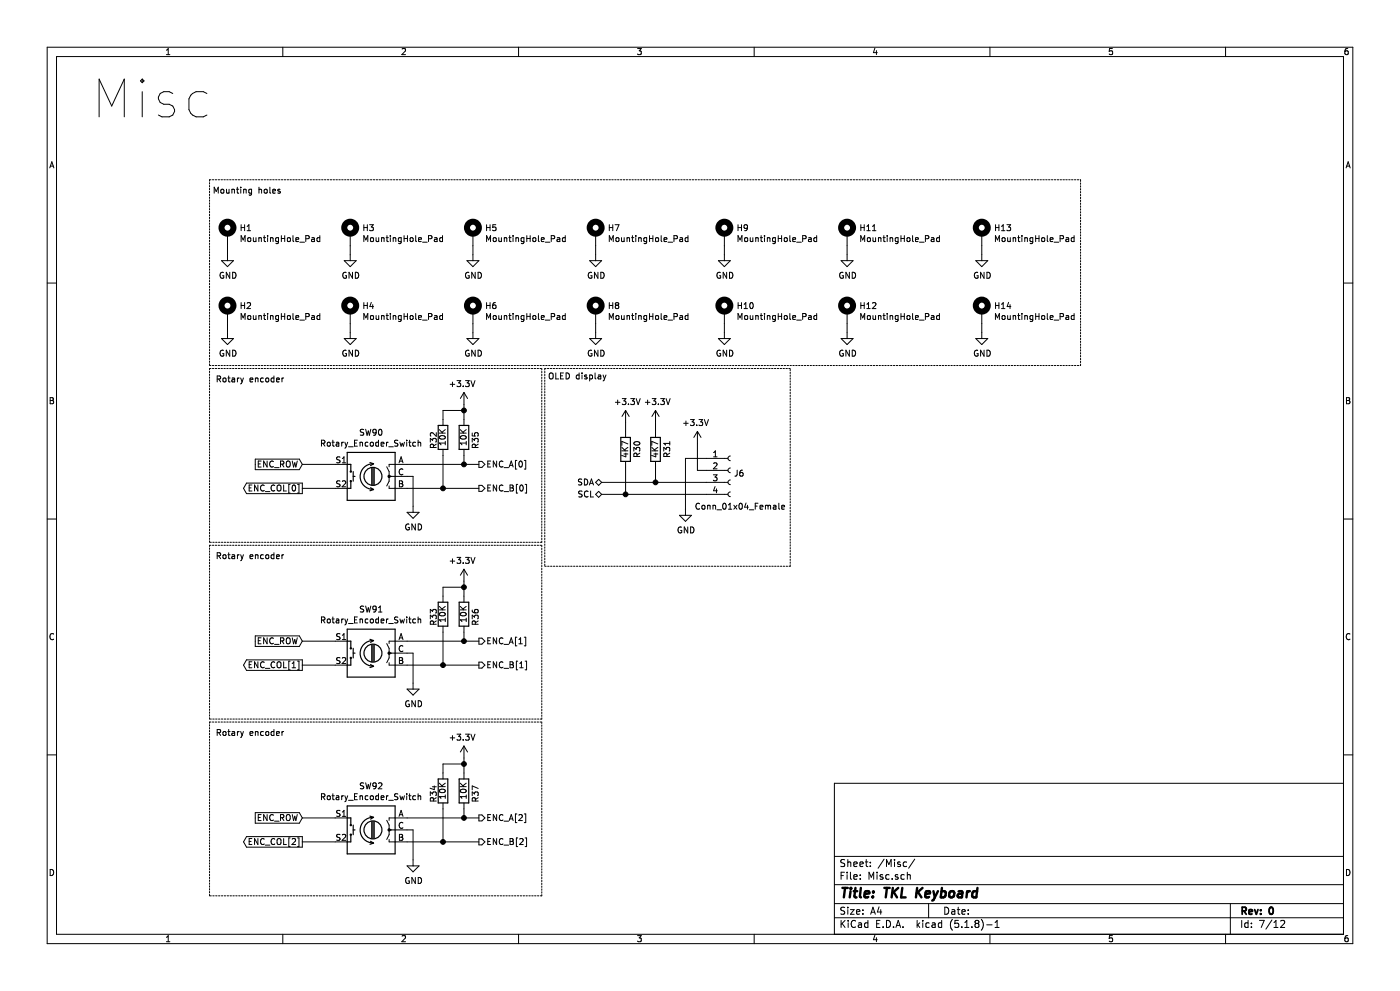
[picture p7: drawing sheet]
EESchema Schematic File Version 4
EELAYER 30 0
EELAYER END
$Descr A4 11693 8268
encoding utf-8
Sheet 7 12
Title "TKL Keyboard"
Date ""
Rev "0"
Comp ""
Comment1 ""
Comment2 ""
Comment3 ""
Comment4 ""
$EndDescr
$Comp
L Device:R R?
U 1 1
P 3700 3650
AR Path="/63210B97" Ref="R?"  Part="1" 
AR Path="/60D44364/63210B97" Ref="R?"  Part="1" 
AR Path="/61150193/63210B97" Ref="R?"  Part="1" 
AR Path="/6123418A/63210B97" Ref="R?"  Part="1" 
AR Path="/62F5643B/63210B97" Ref="R?"  Part="1" 
AR Path="/63013830/63210B97" Ref="R?"  Part="1" 
AR Path="/6301FD9D/63210B97" Ref="R?"  Part="1" 
AR Path="/63166CC9/63210B97" Ref="R32"  Part="1" 
F 0 "R32" V 3775 3550 50  0000 L CNN
F 1 "10K" V 3700 3575 50  0000 L CNN
F 2 "resistor_smd:R_0603_1608Metric" V 3630 3650 50  0001 C CNN
F 3 "~" H 3700 3650 50  0001 C CNN
	1    3700 3650
	-1   0    0    -1  
$EndComp
$Comp
L Device:R R?
U 1 1
P 3875 3650
AR Path="/63210B9D" Ref="R?"  Part="1" 
AR Path="/60D44364/63210B9D" Ref="R?"  Part="1" 
AR Path="/61150193/63210B9D" Ref="R?"  Part="1" 
AR Path="/6123418A/63210B9D" Ref="R?"  Part="1" 
AR Path="/62F5643B/63210B9D" Ref="R?"  Part="1" 
AR Path="/63013830/63210B9D" Ref="R?"  Part="1" 
AR Path="/6301FD9D/63210B9D" Ref="R?"  Part="1" 
AR Path="/63166CC9/63210B9D" Ref="R35"  Part="1" 
F 0 "R35" V 3775 3550 50  0000 L CNN
F 1 "10K" V 3875 3575 50  0000 L CNN
F 2 "resistor_smd:R_0603_1608Metric" V 3805 3650 50  0001 C CNN
F 3 "~" H 3875 3650 50  0001 C CNN
	1    3875 3650
	-1   0    0    -1  
$EndComp
Wire Wire Line
	4000 3875 3875 3875
Wire Wire Line
	4000 4075 3700 4075
Wire Wire Line
	3700 4075 3700 3800
Wire Wire Line
	3875 3875 3875 3800
Wire Wire Line
	3700 3500 3700 3425
Wire Wire Line
	3700 3425 3875 3425
Wire Wire Line
	3875 3500 3875 3425
$Comp
L power:+3.3V #PWR?
U 1 1
P 3875 3375
AR Path="/63210BAB" Ref="#PWR?"  Part="1" 
AR Path="/60D44364/63210BAB" Ref="#PWR?"  Part="1" 
AR Path="/61150193/63210BAB" Ref="#PWR?"  Part="1" 
AR Path="/6123418A/63210BAB" Ref="#PWR?"  Part="1" 
AR Path="/62F5643B/63210BAB" Ref="#PWR?"  Part="1" 
AR Path="/63013830/63210BAB" Ref="#PWR?"  Part="1" 
AR Path="/6301FD9D/63210BAB" Ref="#PWR?"  Part="1" 
AR Path="/63166CC9/63210BAB" Ref="#PWR0213"  Part="1" 
F 0 "#PWR0213" H 3875 3225 50  0001 C CNN
F 1 "+3.3V" H 3890 3548 50  0000 C CNN
F 2 "" H 3875 3375 50  0001 C CNN
F 3 "" H 3875 3375 50  0001 C CNN
	1    3875 3375
	-1   0    0    -1  
$EndComp
Wire Wire Line
	3875 3375 3875 3425
Connection ~ 3875 3425
Wire Wire Line
	3400 3875 3875 3875
Connection ~ 3875 3875
Wire Wire Line
	3400 4075 3700 4075
Connection ~ 3700 4075
$Comp
L Device:Rotary_Encoder_Switch SW?
U 1 1
P 3100 3975
AR Path="/63210BBF" Ref="SW?"  Part="1" 
AR Path="/60D44364/63210BBF" Ref="SW?"  Part="1" 
AR Path="/61150193/63210BBF" Ref="SW?"  Part="1" 
AR Path="/6123418A/63210BBF" Ref="SW?"  Part="1" 
AR Path="/62F5643B/63210BBF" Ref="SW?"  Part="1" 
AR Path="/63013830/63210BBF" Ref="SW?"  Part="1" 
AR Path="/6301FD9D/63210BBF" Ref="SW?"  Part="1" 
AR Path="/63166CC9/63210BBF" Ref="SW90"  Part="1" 
F 0 "SW90" H 3100 4342 50  0000 C CNN
F 1 "Rotary_Encoder_Switch" H 3100 4251 50  0000 C CNN
F 2 "Rotary_Encoder:RotaryEncoder_Alps_EC11E-Switch_Vertical_H20mm" H 2950 4135 50  0001 C CNN
F 3 "~" H 3100 4235 50  0001 C CNN
	1    3100 3975
	-1   0    0    -1  
$EndComp
$Comp
L power:GND #PWR?
U 1 1
P 3450 4225
AR Path="/62F5643B/63210BC5" Ref="#PWR?"  Part="1" 
AR Path="/63013830/63210BC5" Ref="#PWR?"  Part="1" 
AR Path="/6301FD9D/63210BC5" Ref="#PWR?"  Part="1" 
AR Path="/63166CC9/63210BC5" Ref="#PWR0210"  Part="1" 
F 0 "#PWR0210" H 3450 3975 50  0001 C CNN
F 1 "GND" H 3455 4052 50  0000 C CNN
F 2 "" H 3450 4225 50  0001 C CNN
F 3 "" H 3450 4225 50  0001 C CNN
	1    3450 4225
	1    0    0    -1  
$EndComp
Wire Wire Line
	3450 4225 3450 3975
Wire Wire Line
	3450 3975 3400 3975
$Comp
L Connector:Conn_01x04_Female J?
U 1 1
P 6100 3925
AR Path="/62F5643B/63210BCD" Ref="J?"  Part="1" 
AR Path="/63013830/63210BCD" Ref="J?"  Part="1" 
AR Path="/6301FD9D/63210BCD" Ref="J?"  Part="1" 
AR Path="/63166CC9/63210BCD" Ref="J6"  Part="1" 
F 0 "J6" H 6128 3901 50  0000 L CNN
F 1 "Conn_01x04_Female" H 5800 3625 50  0000 L CNN
F 2 "custom_footprint_library:OLED_128_64" H 6100 3925 50  0001 C CNN
F 3 "~" H 6100 3925 50  0001 C CNN
	1    6100 3925
	1    0    0    -1  
$EndComp
$Comp
L power:GND #PWR?
U 1 1
P 5725 4250
AR Path="/62F5643B/63210BD3" Ref="#PWR?"  Part="1" 
AR Path="/63013830/63210BD3" Ref="#PWR?"  Part="1" 
AR Path="/6301FD9D/63210BD3" Ref="#PWR?"  Part="1" 
AR Path="/63166CC9/63210BD3" Ref="#PWR0206"  Part="1" 
F 0 "#PWR0206" H 5725 4000 50  0001 C CNN
F 1 "GND" H 5730 4077 50  0000 C CNN
F 2 "" H 5725 4250 50  0001 C CNN
F 3 "" H 5725 4250 50  0001 C CNN
	1    5725 4250
	1    0    0    -1  
$EndComp
Wire Wire Line
	5725 4250 5725 3825
Wire Wire Line
	5725 3825 5900 3825
$Comp
L power:+3.3V #PWR?
U 1 1
P 5825 3700
AR Path="/63210BDB" Ref="#PWR?"  Part="1" 
AR Path="/60D44364/63210BDB" Ref="#PWR?"  Part="1" 
AR Path="/61150193/63210BDB" Ref="#PWR?"  Part="1" 
AR Path="/6123418A/63210BDB" Ref="#PWR?"  Part="1" 
AR Path="/62F5643B/63210BDB" Ref="#PWR?"  Part="1" 
AR Path="/63013830/63210BDB" Ref="#PWR?"  Part="1" 
AR Path="/6301FD9D/63210BDB" Ref="#PWR?"  Part="1" 
AR Path="/63166CC9/63210BDB" Ref="#PWR0207"  Part="1" 
F 0 "#PWR0207" H 5825 3550 50  0001 C CNN
F 1 "+3.3V" H 5840 3873 50  0000 C CNN
F 2 "" H 5825 3700 50  0001 C CNN
F 3 "" H 5825 3700 50  0001 C CNN
	1    5825 3700
	-1   0    0    -1  
$EndComp
Wire Wire Line
	5825 3700 5825 3925
Wire Wire Line
	5825 3925 5900 3925
Text Notes 4575 3175 0    50   ~ 0
OLED display
$Comp
L Mechanical:MountingHole_Pad H?
U 1 1
P 1900 1950
AR Path="/62F5643B/63210BE6" Ref="H?"  Part="1" 
AR Path="/63013830/63210BE6" Ref="H?"  Part="1" 
AR Path="/6301FD9D/63210BE6" Ref="H?"  Part="1" 
AR Path="/63166CC9/63210BE6" Ref="H1"  Part="1" 
F 0 "H1" H 2000 1999 50  0000 L CNN
F 1 "MountingHole_Pad" H 2000 1908 50  0000 L CNN
F 2 "mounting_hole:MountingHole_3.2mm_M3_ISO7380_Pad" H 1900 1950 50  0001 C CNN
F 3 "~" H 1900 1950 50  0001 C CNN
	1    1900 1950
	1    0    0    -1  
$EndComp
$Comp
L power:GND #PWR?
U 1 1
P 1900 2125
AR Path="/62F5643B/63210BEC" Ref="#PWR?"  Part="1" 
AR Path="/63013830/63210BEC" Ref="#PWR?"  Part="1" 
AR Path="/6301FD9D/63210BEC" Ref="#PWR?"  Part="1" 
AR Path="/63166CC9/63210BEC" Ref="#PWR0202"  Part="1" 
F 0 "#PWR0202" H 1900 1875 50  0001 C CNN
F 1 "GND" H 1905 1952 50  0000 C CNN
F 2 "" H 1900 2125 50  0001 C CNN
F 3 "" H 1900 2125 50  0001 C CNN
	1    1900 2125
	1    0    0    -1  
$EndComp
Wire Wire Line
	1900 2125 1900 2050
$Comp
L Mechanical:MountingHole_Pad H?
U 1 1
P 2925 1950
AR Path="/62F5643B/63210BF3" Ref="H?"  Part="1" 
AR Path="/63013830/63210BF3" Ref="H?"  Part="1" 
AR Path="/6301FD9D/63210BF3" Ref="H?"  Part="1" 
AR Path="/63166CC9/63210BF3" Ref="H3"  Part="1" 
F 0 "H3" H 3025 1999 50  0000 L CNN
F 1 "MountingHole_Pad" H 3025 1908 50  0000 L CNN
F 2 "mounting_hole:MountingHole_3.2mm_M3_ISO7380_Pad" H 2925 1950 50  0001 C CNN
F 3 "~" H 2925 1950 50  0001 C CNN
	1    2925 1950
	1    0    0    -1  
$EndComp
$Comp
L power:GND #PWR?
U 1 1
P 2925 2125
AR Path="/62F5643B/63210BF9" Ref="#PWR?"  Part="1" 
AR Path="/63013830/63210BF9" Ref="#PWR?"  Part="1" 
AR Path="/6301FD9D/63210BF9" Ref="#PWR?"  Part="1" 
AR Path="/63166CC9/63210BF9" Ref="#PWR0208"  Part="1" 
F 0 "#PWR0208" H 2925 1875 50  0001 C CNN
F 1 "GND" H 2930 1952 50  0000 C CNN
F 2 "" H 2925 2125 50  0001 C CNN
F 3 "" H 2925 2125 50  0001 C CNN
	1    2925 2125
	1    0    0    -1  
$EndComp
Wire Wire Line
	2925 2125 2925 2050
$Comp
L Mechanical:MountingHole_Pad H?
U 1 1
P 1900 2600
AR Path="/62F5643B/63210C00" Ref="H?"  Part="1" 
AR Path="/63013830/63210C00" Ref="H?"  Part="1" 
AR Path="/6301FD9D/63210C00" Ref="H?"  Part="1" 
AR Path="/63166CC9/63210C00" Ref="H2"  Part="1" 
F 0 "H2" H 2000 2649 50  0000 L CNN
F 1 "MountingHole_Pad" H 2000 2558 50  0000 L CNN
F 2 "mounting_hole:MountingHole_3.2mm_M3_ISO7380_Pad" H 1900 2600 50  0001 C CNN
F 3 "~" H 1900 2600 50  0001 C CNN
	1    1900 2600
	1    0    0    -1  
$EndComp
$Comp
L power:GND #PWR?
U 1 1
P 1900 2775
AR Path="/62F5643B/63210C06" Ref="#PWR?"  Part="1" 
AR Path="/63013830/63210C06" Ref="#PWR?"  Part="1" 
AR Path="/6301FD9D/63210C06" Ref="#PWR?"  Part="1" 
AR Path="/63166CC9/63210C06" Ref="#PWR0203"  Part="1" 
F 0 "#PWR0203" H 1900 2525 50  0001 C CNN
F 1 "GND" H 1905 2602 50  0000 C CNN
F 2 "" H 1900 2775 50  0001 C CNN
F 3 "" H 1900 2775 50  0001 C CNN
	1    1900 2775
	1    0    0    -1  
$EndComp
Wire Wire Line
	1900 2775 1900 2700
$Comp
L Mechanical:MountingHole_Pad H?
U 1 1
P 2925 2600
AR Path="/62F5643B/63210C0D" Ref="H?"  Part="1" 
AR Path="/63013830/63210C0D" Ref="H?"  Part="1" 
AR Path="/6301FD9D/63210C0D" Ref="H?"  Part="1" 
AR Path="/63166CC9/63210C0D" Ref="H4"  Part="1" 
F 0 "H4" H 3025 2649 50  0000 L CNN
F 1 "MountingHole_Pad" H 3025 2558 50  0000 L CNN
F 2 "mounting_hole:MountingHole_3.2mm_M3_ISO7380_Pad" H 2925 2600 50  0001 C CNN
F 3 "~" H 2925 2600 50  0001 C CNN
	1    2925 2600
	1    0    0    -1  
$EndComp
$Comp
L power:GND #PWR?
U 1 1
P 2925 2775
AR Path="/62F5643B/63210C13" Ref="#PWR?"  Part="1" 
AR Path="/63013830/63210C13" Ref="#PWR?"  Part="1" 
AR Path="/6301FD9D/63210C13" Ref="#PWR?"  Part="1" 
AR Path="/63166CC9/63210C13" Ref="#PWR0209"  Part="1" 
F 0 "#PWR0209" H 2925 2525 50  0001 C CNN
F 1 "GND" H 2930 2602 50  0000 C CNN
F 2 "" H 2925 2775 50  0001 C CNN
F 3 "" H 2925 2775 50  0001 C CNN
	1    2925 2775
	1    0    0    -1  
$EndComp
Wire Wire Line
	2925 2775 2925 2700
Text Notes 1775 1625 0    50   ~ 0
Mounting holes
Text Notes 1800 3200 0    50   ~ 0
Rotary encoder
$Comp
L Device:R R?
U 1 1
P 5475 3750
AR Path="/63210C20" Ref="R?"  Part="1" 
AR Path="/60D44BDB/63210C20" Ref="R?"  Part="1" 
AR Path="/62022D96/63210C20" Ref="R?"  Part="1" 
AR Path="/61150193/63210C20" Ref="R?"  Part="1" 
AR Path="/6123418A/63210C20" Ref="R?"  Part="1" 
AR Path="/62F5643B/63210C20" Ref="R?"  Part="1" 
AR Path="/63013830/63210C20" Ref="R?"  Part="1" 
AR Path="/6301FD9D/63210C20" Ref="R?"  Part="1" 
AR Path="/63166CC9/63210C20" Ref="R31"  Part="1" 
F 0 "R31" V 5375 3750 50  0000 C CNN
F 1 "4K7" V 5475 3750 50  0000 C CNN
F 2 "resistor_smd:R_0603_1608Metric" V 5405 3750 50  0001 C CNN
F 3 "~" H 5475 3750 50  0001 C CNN
	1    5475 3750
	-1   0    0    -1  
$EndComp
$Comp
L Device:R R?
U 1 1
P 5225 3750
AR Path="/63210C26" Ref="R?"  Part="1" 
AR Path="/60D44BDB/63210C26" Ref="R?"  Part="1" 
AR Path="/62022D96/63210C26" Ref="R?"  Part="1" 
AR Path="/61150193/63210C26" Ref="R?"  Part="1" 
AR Path="/6123418A/63210C26" Ref="R?"  Part="1" 
AR Path="/62F5643B/63210C26" Ref="R?"  Part="1" 
AR Path="/63013830/63210C26" Ref="R?"  Part="1" 
AR Path="/6301FD9D/63210C26" Ref="R?"  Part="1" 
AR Path="/63166CC9/63210C26" Ref="R30"  Part="1" 
F 0 "R30" V 5125 3750 50  0000 C CNN
F 1 "4K7" V 5225 3750 50  0000 C CNN
F 2 "resistor_smd:R_0603_1608Metric" V 5155 3750 50  0001 C CNN
F 3 "~" H 5225 3750 50  0001 C CNN
	1    5225 3750
	-1   0    0    -1  
$EndComp
$Comp
L power:+3.3V #PWR?
U 1 1
P 5225 3525
AR Path="/63210C2C" Ref="#PWR?"  Part="1" 
AR Path="/60D44BDB/63210C2C" Ref="#PWR?"  Part="1" 
AR Path="/62022D96/63210C2C" Ref="#PWR?"  Part="1" 
AR Path="/61150193/63210C2C" Ref="#PWR?"  Part="1" 
AR Path="/6123418A/63210C2C" Ref="#PWR?"  Part="1" 
AR Path="/62F5643B/63210C2C" Ref="#PWR?"  Part="1" 
AR Path="/63013830/63210C2C" Ref="#PWR?"  Part="1" 
AR Path="/6301FD9D/63210C2C" Ref="#PWR?"  Part="1" 
AR Path="/63166CC9/63210C2C" Ref="#PWR0204"  Part="1" 
F 0 "#PWR0204" H 5225 3375 50  0001 C CNN
F 1 "+3.3V" H 5240 3698 50  0000 C CNN
F 2 "" H 5225 3525 50  0001 C CNN
F 3 "" H 5225 3525 50  0001 C CNN
	1    5225 3525
	1    0    0    -1  
$EndComp
$Comp
L power:+3.3V #PWR?
U 1 1
P 5475 3525
AR Path="/63210C32" Ref="#PWR?"  Part="1" 
AR Path="/60D44BDB/63210C32" Ref="#PWR?"  Part="1" 
AR Path="/62022D96/63210C32" Ref="#PWR?"  Part="1" 
AR Path="/61150193/63210C32" Ref="#PWR?"  Part="1" 
AR Path="/6123418A/63210C32" Ref="#PWR?"  Part="1" 
AR Path="/62F5643B/63210C32" Ref="#PWR?"  Part="1" 
AR Path="/63013830/63210C32" Ref="#PWR?"  Part="1" 
AR Path="/6301FD9D/63210C32" Ref="#PWR?"  Part="1" 
AR Path="/63166CC9/63210C32" Ref="#PWR0205"  Part="1" 
F 0 "#PWR0205" H 5475 3375 50  0001 C CNN
F 1 "+3.3V" H 5490 3698 50  0000 C CNN
F 2 "" H 5475 3525 50  0001 C CNN
F 3 "" H 5475 3525 50  0001 C CNN
	1    5475 3525
	1    0    0    -1  
$EndComp
Wire Wire Line
	5225 3525 5225 3600
Wire Wire Line
	5475 3525 5475 3600
Wire Notes Line
	1750 3075 4525 3075
Wire Notes Line
	4525 3075 4525 4525
Wire Notes Line
	4525 4525 1750 4525
Wire Notes Line
	1750 4525 1750 3075
Text HLabel 5025 4025 0    50   BiDi ~ 0
SDA
Text HLabel 5025 4125 0    50   BiDi ~ 0
SCL
Text GLabel 2525 3875 0    50   Input ~ 0
ENC_ROW
Text GLabel 2525 4075 0    50   Output ~ 0
ENC_COL[0]
Wire Wire Line
	2525 3875 2800 3875
Wire Wire Line
	2525 4075 2800 4075
$Comp
L Device:R R?
U 1 1
P 3700 5125
AR Path="/63221704" Ref="R?"  Part="1" 
AR Path="/60D44364/63221704" Ref="R?"  Part="1" 
AR Path="/61150193/63221704" Ref="R?"  Part="1" 
AR Path="/6123418A/63221704" Ref="R?"  Part="1" 
AR Path="/62F5643B/63221704" Ref="R?"  Part="1" 
AR Path="/63013830/63221704" Ref="R?"  Part="1" 
AR Path="/6301FD9D/63221704" Ref="R?"  Part="1" 
AR Path="/63166CC9/63221704" Ref="R33"  Part="1" 
F 0 "R33" V 3775 5025 50  0000 L CNN
F 1 "10K" V 3700 5050 50  0000 L CNN
F 2 "resistor_smd:R_0603_1608Metric" V 3630 5125 50  0001 C CNN
F 3 "~" H 3700 5125 50  0001 C CNN
	1    3700 5125
	-1   0    0    -1  
$EndComp
$Comp
L Device:R R?
U 1 1
P 3875 5125
AR Path="/6322170A" Ref="R?"  Part="1" 
AR Path="/60D44364/6322170A" Ref="R?"  Part="1" 
AR Path="/61150193/6322170A" Ref="R?"  Part="1" 
AR Path="/6123418A/6322170A" Ref="R?"  Part="1" 
AR Path="/62F5643B/6322170A" Ref="R?"  Part="1" 
AR Path="/63013830/6322170A" Ref="R?"  Part="1" 
AR Path="/6301FD9D/6322170A" Ref="R?"  Part="1" 
AR Path="/63166CC9/6322170A" Ref="R36"  Part="1" 
F 0 "R36" V 3775 5025 50  0000 L CNN
F 1 "10K" V 3875 5050 50  0000 L CNN
F 2 "resistor_smd:R_0603_1608Metric" V 3805 5125 50  0001 C CNN
F 3 "~" H 3875 5125 50  0001 C CNN
	1    3875 5125
	-1   0    0    -1  
$EndComp
Wire Wire Line
	4000 5350 3875 5350
Wire Wire Line
	4000 5550 3700 5550
Wire Wire Line
	3700 5550 3700 5275
Wire Wire Line
	3875 5350 3875 5275
Wire Wire Line
	3700 4975 3700 4900
Wire Wire Line
	3700 4900 3875 4900
Wire Wire Line
	3875 4975 3875 4900
$Comp
L power:+3.3V #PWR?
U 1 1
P 3875 4850
AR Path="/63221718" Ref="#PWR?"  Part="1" 
AR Path="/60D44364/63221718" Ref="#PWR?"  Part="1" 
AR Path="/61150193/63221718" Ref="#PWR?"  Part="1" 
AR Path="/6123418A/63221718" Ref="#PWR?"  Part="1" 
AR Path="/62F5643B/63221718" Ref="#PWR?"  Part="1" 
AR Path="/63013830/63221718" Ref="#PWR?"  Part="1" 
AR Path="/6301FD9D/63221718" Ref="#PWR?"  Part="1" 
AR Path="/63166CC9/63221718" Ref="#PWR0214"  Part="1" 
F 0 "#PWR0214" H 3875 4700 50  0001 C CNN
F 1 "+3.3V" H 3890 5023 50  0000 C CNN
F 2 "" H 3875 4850 50  0001 C CNN
F 3 "" H 3875 4850 50  0001 C CNN
	1    3875 4850
	-1   0    0    -1  
$EndComp
Wire Wire Line
	3875 4850 3875 4900
Connection ~ 3875 4900
Wire Wire Line
	3400 5350 3875 5350
Connection ~ 3875 5350
Wire Wire Line
	3400 5550 3700 5550
Connection ~ 3700 5550
$Comp
L Device:Rotary_Encoder_Switch SW?
U 1 1
P 3100 5450
AR Path="/63221725" Ref="SW?"  Part="1" 
AR Path="/60D44364/63221725" Ref="SW?"  Part="1" 
AR Path="/61150193/63221725" Ref="SW?"  Part="1" 
AR Path="/6123418A/63221725" Ref="SW?"  Part="1" 
AR Path="/62F5643B/63221725" Ref="SW?"  Part="1" 
AR Path="/63013830/63221725" Ref="SW?"  Part="1" 
AR Path="/6301FD9D/63221725" Ref="SW?"  Part="1" 
AR Path="/63166CC9/63221725" Ref="SW91"  Part="1" 
F 0 "SW91" H 3100 5817 50  0000 C CNN
F 1 "Rotary_Encoder_Switch" H 3100 5726 50  0000 C CNN
F 2 "Rotary_Encoder:RotaryEncoder_Alps_EC11E-Switch_Vertical_H20mm" H 2950 5610 50  0001 C CNN
F 3 "~" H 3100 5710 50  0001 C CNN
	1    3100 5450
	-1   0    0    -1  
$EndComp
$Comp
L power:GND #PWR?
U 1 1
P 3450 5700
AR Path="/62F5643B/6322172B" Ref="#PWR?"  Part="1" 
AR Path="/63013830/6322172B" Ref="#PWR?"  Part="1" 
AR Path="/6301FD9D/6322172B" Ref="#PWR?"  Part="1" 
AR Path="/63166CC9/6322172B" Ref="#PWR0211"  Part="1" 
F 0 "#PWR0211" H 3450 5450 50  0001 C CNN
F 1 "GND" H 3455 5527 50  0000 C CNN
F 2 "" H 3450 5700 50  0001 C CNN
F 3 "" H 3450 5700 50  0001 C CNN
	1    3450 5700
	1    0    0    -1  
$EndComp
Wire Wire Line
	3450 5700 3450 5450
Wire Wire Line
	3450 5450 3400 5450
Text Notes 1800 4675 0    50   ~ 0
Rotary encoder
Wire Notes Line
	1750 4550 4525 4550
Wire Notes Line
	4525 4550 4525 6000
Wire Notes Line
	4525 6000 1750 6000
Wire Notes Line
	1750 6000 1750 4550
Text GLabel 2525 5550 0    50   Output ~ 0
ENC_COL[1]
Wire Wire Line
	2525 5350 2800 5350
Wire Wire Line
	2525 5550 2800 5550
$Comp
L Device:R R?
U 1 1
P 3700 6600
AR Path="/63223F26" Ref="R?"  Part="1" 
AR Path="/60D44364/63223F26" Ref="R?"  Part="1" 
AR Path="/61150193/63223F26" Ref="R?"  Part="1" 
AR Path="/6123418A/63223F26" Ref="R?"  Part="1" 
AR Path="/62F5643B/63223F26" Ref="R?"  Part="1" 
AR Path="/63013830/63223F26" Ref="R?"  Part="1" 
AR Path="/6301FD9D/63223F26" Ref="R?"  Part="1" 
AR Path="/63166CC9/63223F26" Ref="R34"  Part="1" 
F 0 "R34" V 3775 6500 50  0000 L CNN
F 1 "10K" V 3700 6525 50  0000 L CNN
F 2 "resistor_smd:R_0603_1608Metric" V 3630 6600 50  0001 C CNN
F 3 "~" H 3700 6600 50  0001 C CNN
	1    3700 6600
	-1   0    0    -1  
$EndComp
$Comp
L Device:R R?
U 1 1
P 3875 6600
AR Path="/63223F2C" Ref="R?"  Part="1" 
AR Path="/60D44364/63223F2C" Ref="R?"  Part="1" 
AR Path="/61150193/63223F2C" Ref="R?"  Part="1" 
AR Path="/6123418A/63223F2C" Ref="R?"  Part="1" 
AR Path="/62F5643B/63223F2C" Ref="R?"  Part="1" 
AR Path="/63013830/63223F2C" Ref="R?"  Part="1" 
AR Path="/6301FD9D/63223F2C" Ref="R?"  Part="1" 
AR Path="/63166CC9/63223F2C" Ref="R37"  Part="1" 
F 0 "R37" V 3775 6500 50  0000 L CNN
F 1 "10K" V 3875 6525 50  0000 L CNN
F 2 "resistor_smd:R_0603_1608Metric" V 3805 6600 50  0001 C CNN
F 3 "~" H 3875 6600 50  0001 C CNN
	1    3875 6600
	-1   0    0    -1  
$EndComp
Wire Wire Line
	4000 6825 3875 6825
Wire Wire Line
	4000 7025 3700 7025
Wire Wire Line
	3700 7025 3700 6750
Wire Wire Line
	3875 6825 3875 6750
Wire Wire Line
	3700 6450 3700 6375
Wire Wire Line
	3700 6375 3875 6375
Wire Wire Line
	3875 6450 3875 6375
$Comp
L power:+3.3V #PWR?
U 1 1
P 3875 6325
AR Path="/63223F3A" Ref="#PWR?"  Part="1" 
AR Path="/60D44364/63223F3A" Ref="#PWR?"  Part="1" 
AR Path="/61150193/63223F3A" Ref="#PWR?"  Part="1" 
AR Path="/6123418A/63223F3A" Ref="#PWR?"  Part="1" 
AR Path="/62F5643B/63223F3A" Ref="#PWR?"  Part="1" 
AR Path="/63013830/63223F3A" Ref="#PWR?"  Part="1" 
AR Path="/6301FD9D/63223F3A" Ref="#PWR?"  Part="1" 
AR Path="/63166CC9/63223F3A" Ref="#PWR0215"  Part="1" 
F 0 "#PWR0215" H 3875 6175 50  0001 C CNN
F 1 "+3.3V" H 3890 6498 50  0000 C CNN
F 2 "" H 3875 6325 50  0001 C CNN
F 3 "" H 3875 6325 50  0001 C CNN
	1    3875 6325
	-1   0    0    -1  
$EndComp
Wire Wire Line
	3875 6325 3875 6375
Connection ~ 3875 6375
Wire Wire Line
	3400 6825 3875 6825
Connection ~ 3875 6825
Wire Wire Line
	3400 7025 3700 7025
Connection ~ 3700 7025
$Comp
L Device:Rotary_Encoder_Switch SW?
U 1 1
P 3100 6925
AR Path="/63223F47" Ref="SW?"  Part="1" 
AR Path="/60D44364/63223F47" Ref="SW?"  Part="1" 
AR Path="/61150193/63223F47" Ref="SW?"  Part="1" 
AR Path="/6123418A/63223F47" Ref="SW?"  Part="1" 
AR Path="/62F5643B/63223F47" Ref="SW?"  Part="1" 
AR Path="/63013830/63223F47" Ref="SW?"  Part="1" 
AR Path="/6301FD9D/63223F47" Ref="SW?"  Part="1" 
AR Path="/63166CC9/63223F47" Ref="SW92"  Part="1" 
F 0 "SW92" H 3100 7292 50  0000 C CNN
F 1 "Rotary_Encoder_Switch" H 3100 7201 50  0000 C CNN
F 2 "Rotary_Encoder:RotaryEncoder_Alps_EC11E-Switch_Vertical_H20mm" H 2950 7085 50  0001 C CNN
F 3 "~" H 3100 7185 50  0001 C CNN
	1    3100 6925
	-1   0    0    -1  
$EndComp
$Comp
L power:GND #PWR?
U 1 1
P 3450 7175
AR Path="/62F5643B/63223F4D" Ref="#PWR?"  Part="1" 
AR Path="/63013830/63223F4D" Ref="#PWR?"  Part="1" 
AR Path="/6301FD9D/63223F4D" Ref="#PWR?"  Part="1" 
AR Path="/63166CC9/63223F4D" Ref="#PWR0212"  Part="1" 
F 0 "#PWR0212" H 3450 6925 50  0001 C CNN
F 1 "GND" H 3455 7002 50  0000 C CNN
F 2 "" H 3450 7175 50  0001 C CNN
F 3 "" H 3450 7175 50  0001 C CNN
	1    3450 7175
	1    0    0    -1  
$EndComp
Wire Wire Line
	3450 7175 3450 6925
Wire Wire Line
	3450 6925 3400 6925
Text Notes 1800 6150 0    50   ~ 0
Rotary encoder
Wire Notes Line
	1750 6025 4525 6025
Wire Notes Line
	4525 6025 4525 7475
Wire Notes Line
	4525 7475 1750 7475
Wire Notes Line
	1750 7475 1750 6025
Text GLabel 2525 7025 0    50   Output ~ 0
ENC_COL[2]
Wire Wire Line
	2525 6825 2800 6825
Wire Wire Line
	2525 7025 2800 7025
Text HLabel 4000 3875 2    50   Output ~ 0
ENC_A[0]
Text HLabel 4000 4075 2    50   Output ~ 0
ENC_B[0]
Text HLabel 4000 5350 2    50   Output ~ 0
ENC_A[1]
Text HLabel 4000 5550 2    50   Output ~ 0
ENC_B[1]
Text HLabel 4000 6825 2    50   Output ~ 0
ENC_A[2]
Text HLabel 4000 7025 2    50   Output ~ 0
ENC_B[2]
Text Notes 750  1000 0    315  ~ 0
Misc
Wire Notes Line
	6600 4725 6600 3075
Wire Notes Line
	6600 3075 4550 3075
Wire Notes Line
	4550 4725 6600 4725
Wire Notes Line
	4550 3075 4550 4725
Wire Wire Line
	5025 4025 5475 4025
Wire Wire Line
	5025 4125 5225 4125
Wire Wire Line
	5225 3900 5225 4125
Connection ~ 5225 4125
Wire Wire Line
	5225 4125 5900 4125
Wire Wire Line
	5475 3900 5475 4025
Connection ~ 5475 4025
Wire Wire Line
	5475 4025 5900 4025
$Comp
L Mechanical:MountingHole_Pad H?
U 1 1
P 3950 1950
AR Path="/62F5643B/61481A6C" Ref="H?"  Part="1" 
AR Path="/63013830/61481A6C" Ref="H?"  Part="1" 
AR Path="/6301FD9D/61481A6C" Ref="H?"  Part="1" 
AR Path="/63166CC9/61481A6C" Ref="H5"  Part="1" 
F 0 "H5" H 4050 1999 50  0000 L CNN
F 1 "MountingHole_Pad" H 4050 1908 50  0000 L CNN
F 2 "mounting_hole:MountingHole_3.2mm_M3_ISO7380_Pad" H 3950 1950 50  0001 C CNN
F 3 "~" H 3950 1950 50  0001 C CNN
	1    3950 1950
	1    0    0    -1  
$EndComp
$Comp
L power:GND #PWR?
U 1 1
P 3950 2125
AR Path="/62F5643B/61481A72" Ref="#PWR?"  Part="1" 
AR Path="/63013830/61481A72" Ref="#PWR?"  Part="1" 
AR Path="/6301FD9D/61481A72" Ref="#PWR?"  Part="1" 
AR Path="/63166CC9/61481A72" Ref="#PWR0506"  Part="1" 
F 0 "#PWR0506" H 3950 1875 50  0001 C CNN
F 1 "GND" H 3955 1952 50  0000 C CNN
F 2 "" H 3950 2125 50  0001 C CNN
F 3 "" H 3950 2125 50  0001 C CNN
	1    3950 2125
	1    0    0    -1  
$EndComp
Wire Wire Line
	3950 2125 3950 2050
$Comp
L Mechanical:MountingHole_Pad H?
U 1 1
P 4975 1950
AR Path="/62F5643B/61481A79" Ref="H?"  Part="1" 
AR Path="/63013830/61481A79" Ref="H?"  Part="1" 
AR Path="/6301FD9D/61481A79" Ref="H?"  Part="1" 
AR Path="/63166CC9/61481A79" Ref="H7"  Part="1" 
F 0 "H7" H 5075 1999 50  0000 L CNN
F 1 "MountingHole_Pad" H 5075 1908 50  0000 L CNN
F 2 "mounting_hole:MountingHole_3.2mm_M3_ISO7380_Pad" H 4975 1950 50  0001 C CNN
F 3 "~" H 4975 1950 50  0001 C CNN
	1    4975 1950
	1    0    0    -1  
$EndComp
$Comp
L power:GND #PWR?
U 1 1
P 4975 2125
AR Path="/62F5643B/61481A7F" Ref="#PWR?"  Part="1" 
AR Path="/63013830/61481A7F" Ref="#PWR?"  Part="1" 
AR Path="/6301FD9D/61481A7F" Ref="#PWR?"  Part="1" 
AR Path="/63166CC9/61481A7F" Ref="#PWR0507"  Part="1" 
F 0 "#PWR0507" H 4975 1875 50  0001 C CNN
F 1 "GND" H 4980 1952 50  0000 C CNN
F 2 "" H 4975 2125 50  0001 C CNN
F 3 "" H 4975 2125 50  0001 C CNN
	1    4975 2125
	1    0    0    -1  
$EndComp
Wire Wire Line
	4975 2125 4975 2050
$Comp
L Mechanical:MountingHole_Pad H?
U 1 1
P 3950 2600
AR Path="/62F5643B/61481A86" Ref="H?"  Part="1" 
AR Path="/63013830/61481A86" Ref="H?"  Part="1" 
AR Path="/6301FD9D/61481A86" Ref="H?"  Part="1" 
AR Path="/63166CC9/61481A86" Ref="H6"  Part="1" 
F 0 "H6" H 4050 2649 50  0000 L CNN
F 1 "MountingHole_Pad" H 4050 2558 50  0000 L CNN
F 2 "mounting_hole:MountingHole_3.2mm_M3_ISO7380_Pad" H 3950 2600 50  0001 C CNN
F 3 "~" H 3950 2600 50  0001 C CNN
	1    3950 2600
	1    0    0    -1  
$EndComp
$Comp
L power:GND #PWR?
U 1 1
P 3950 2775
AR Path="/62F5643B/61481A8C" Ref="#PWR?"  Part="1" 
AR Path="/63013830/61481A8C" Ref="#PWR?"  Part="1" 
AR Path="/6301FD9D/61481A8C" Ref="#PWR?"  Part="1" 
AR Path="/63166CC9/61481A8C" Ref="#PWR0508"  Part="1" 
F 0 "#PWR0508" H 3950 2525 50  0001 C CNN
F 1 "GND" H 3955 2602 50  0000 C CNN
F 2 "" H 3950 2775 50  0001 C CNN
F 3 "" H 3950 2775 50  0001 C CNN
	1    3950 2775
	1    0    0    -1  
$EndComp
Wire Wire Line
	3950 2775 3950 2700
$Comp
L Mechanical:MountingHole_Pad H?
U 1 1
P 4975 2600
AR Path="/62F5643B/61481A93" Ref="H?"  Part="1" 
AR Path="/63013830/61481A93" Ref="H?"  Part="1" 
AR Path="/6301FD9D/61481A93" Ref="H?"  Part="1" 
AR Path="/63166CC9/61481A93" Ref="H8"  Part="1" 
F 0 "H8" H 5075 2649 50  0000 L CNN
F 1 "MountingHole_Pad" H 5075 2558 50  0000 L CNN
F 2 "mounting_hole:MountingHole_3.2mm_M3_ISO7380_Pad" H 4975 2600 50  0001 C CNN
F 3 "~" H 4975 2600 50  0001 C CNN
	1    4975 2600
	1    0    0    -1  
$EndComp
$Comp
L power:GND #PWR?
U 1 1
P 4975 2775
AR Path="/62F5643B/61481A99" Ref="#PWR?"  Part="1" 
AR Path="/63013830/61481A99" Ref="#PWR?"  Part="1" 
AR Path="/6301FD9D/61481A99" Ref="#PWR?"  Part="1" 
AR Path="/63166CC9/61481A99" Ref="#PWR0509"  Part="1" 
F 0 "#PWR0509" H 4975 2525 50  0001 C CNN
F 1 "GND" H 4980 2602 50  0000 C CNN
F 2 "" H 4975 2775 50  0001 C CNN
F 3 "" H 4975 2775 50  0001 C CNN
	1    4975 2775
	1    0    0    -1  
$EndComp
Wire Wire Line
	4975 2775 4975 2700
$Comp
L Mechanical:MountingHole_Pad H?
U 1 1
P 6050 1950
AR Path="/62F5643B/614853A0" Ref="H?"  Part="1" 
AR Path="/63013830/614853A0" Ref="H?"  Part="1" 
AR Path="/6301FD9D/614853A0" Ref="H?"  Part="1" 
AR Path="/63166CC9/614853A0" Ref="H9"  Part="1" 
F 0 "H9" H 6150 1999 50  0000 L CNN
F 1 "MountingHole_Pad" H 6150 1908 50  0000 L CNN
F 2 "mounting_hole:MountingHole_3.2mm_M3_ISO7380_Pad" H 6050 1950 50  0001 C CNN
F 3 "~" H 6050 1950 50  0001 C CNN
	1    6050 1950
	1    0    0    -1  
$EndComp
$Comp
L power:GND #PWR?
U 1 1
P 6050 2125
AR Path="/62F5643B/614853A6" Ref="#PWR?"  Part="1" 
AR Path="/63013830/614853A6" Ref="#PWR?"  Part="1" 
AR Path="/6301FD9D/614853A6" Ref="#PWR?"  Part="1" 
AR Path="/63166CC9/614853A6" Ref="#PWR0510"  Part="1" 
F 0 "#PWR0510" H 6050 1875 50  0001 C CNN
F 1 "GND" H 6055 1952 50  0000 C CNN
F 2 "" H 6050 2125 50  0001 C CNN
F 3 "" H 6050 2125 50  0001 C CNN
	1    6050 2125
	1    0    0    -1  
$EndComp
Wire Wire Line
	6050 2125 6050 2050
$Comp
L Mechanical:MountingHole_Pad H?
U 1 1
P 7075 1950
AR Path="/62F5643B/614853AD" Ref="H?"  Part="1" 
AR Path="/63013830/614853AD" Ref="H?"  Part="1" 
AR Path="/6301FD9D/614853AD" Ref="H?"  Part="1" 
AR Path="/63166CC9/614853AD" Ref="H11"  Part="1" 
F 0 "H11" H 7175 1999 50  0000 L CNN
F 1 "MountingHole_Pad" H 7175 1908 50  0000 L CNN
F 2 "mounting_hole:MountingHole_3.2mm_M3_ISO7380_Pad" H 7075 1950 50  0001 C CNN
F 3 "~" H 7075 1950 50  0001 C CNN
	1    7075 1950
	1    0    0    -1  
$EndComp
$Comp
L power:GND #PWR?
U 1 1
P 7075 2125
AR Path="/62F5643B/614853B3" Ref="#PWR?"  Part="1" 
AR Path="/63013830/614853B3" Ref="#PWR?"  Part="1" 
AR Path="/6301FD9D/614853B3" Ref="#PWR?"  Part="1" 
AR Path="/63166CC9/614853B3" Ref="#PWR0511"  Part="1" 
F 0 "#PWR0511" H 7075 1875 50  0001 C CNN
F 1 "GND" H 7080 1952 50  0000 C CNN
F 2 "" H 7075 2125 50  0001 C CNN
F 3 "" H 7075 2125 50  0001 C CNN
	1    7075 2125
	1    0    0    -1  
$EndComp
Wire Wire Line
	7075 2125 7075 2050
$Comp
L Mechanical:MountingHole_Pad H?
U 1 1
P 6050 2600
AR Path="/62F5643B/614853BA" Ref="H?"  Part="1" 
AR Path="/63013830/614853BA" Ref="H?"  Part="1" 
AR Path="/6301FD9D/614853BA" Ref="H?"  Part="1" 
AR Path="/63166CC9/614853BA" Ref="H10"  Part="1" 
F 0 "H10" H 6150 2649 50  0000 L CNN
F 1 "MountingHole_Pad" H 6150 2558 50  0000 L CNN
F 2 "mounting_hole:MountingHole_3.2mm_M3_ISO7380_Pad" H 6050 2600 50  0001 C CNN
F 3 "~" H 6050 2600 50  0001 C CNN
	1    6050 2600
	1    0    0    -1  
$EndComp
$Comp
L power:GND #PWR?
U 1 1
P 6050 2775
AR Path="/62F5643B/614853C0" Ref="#PWR?"  Part="1" 
AR Path="/63013830/614853C0" Ref="#PWR?"  Part="1" 
AR Path="/6301FD9D/614853C0" Ref="#PWR?"  Part="1" 
AR Path="/63166CC9/614853C0" Ref="#PWR0512"  Part="1" 
F 0 "#PWR0512" H 6050 2525 50  0001 C CNN
F 1 "GND" H 6055 2602 50  0000 C CNN
F 2 "" H 6050 2775 50  0001 C CNN
F 3 "" H 6050 2775 50  0001 C CNN
	1    6050 2775
	1    0    0    -1  
$EndComp
Wire Wire Line
	6050 2775 6050 2700
$Comp
L Mechanical:MountingHole_Pad H?
U 1 1
P 7075 2600
AR Path="/62F5643B/614853C7" Ref="H?"  Part="1" 
AR Path="/63013830/614853C7" Ref="H?"  Part="1" 
AR Path="/6301FD9D/614853C7" Ref="H?"  Part="1" 
AR Path="/63166CC9/614853C7" Ref="H12"  Part="1" 
F 0 "H12" H 7175 2649 50  0000 L CNN
F 1 "MountingHole_Pad" H 7175 2558 50  0000 L CNN
F 2 "mounting_hole:MountingHole_3.2mm_M3_ISO7380_Pad" H 7075 2600 50  0001 C CNN
F 3 "~" H 7075 2600 50  0001 C CNN
	1    7075 2600
	1    0    0    -1  
$EndComp
$Comp
L power:GND #PWR?
U 1 1
P 7075 2775
AR Path="/62F5643B/614853CD" Ref="#PWR?"  Part="1" 
AR Path="/63013830/614853CD" Ref="#PWR?"  Part="1" 
AR Path="/6301FD9D/614853CD" Ref="#PWR?"  Part="1" 
AR Path="/63166CC9/614853CD" Ref="#PWR0513"  Part="1" 
F 0 "#PWR0513" H 7075 2525 50  0001 C CNN
F 1 "GND" H 7080 2602 50  0000 C CNN
F 2 "" H 7075 2775 50  0001 C CNN
F 3 "" H 7075 2775 50  0001 C CNN
	1    7075 2775
	1    0    0    -1  
$EndComp
Wire Wire Line
	7075 2775 7075 2700
Wire Notes Line
	1750 1500 1750 3050
$Comp
L Mechanical:MountingHole_Pad H?
U 1 1
P 8200 1950
AR Path="/62F5643B/61422488" Ref="H?"  Part="1" 
AR Path="/63013830/61422488" Ref="H?"  Part="1" 
AR Path="/6301FD9D/61422488" Ref="H?"  Part="1" 
AR Path="/63166CC9/61422488" Ref="H13"  Part="1" 
F 0 "H13" H 8300 1999 50  0000 L CNN
F 1 "MountingHole_Pad" H 8300 1908 50  0000 L CNN
F 2 "mounting_hole:MountingHole_3.2mm_M3_ISO7380_Pad" H 8200 1950 50  0001 C CNN
F 3 "~" H 8200 1950 50  0001 C CNN
	1    8200 1950
	1    0    0    -1  
$EndComp
$Comp
L power:GND #PWR?
U 1 1
P 8200 2125
AR Path="/62F5643B/6142248E" Ref="#PWR?"  Part="1" 
AR Path="/63013830/6142248E" Ref="#PWR?"  Part="1" 
AR Path="/6301FD9D/6142248E" Ref="#PWR?"  Part="1" 
AR Path="/63166CC9/6142248E" Ref="#PWR0529"  Part="1" 
F 0 "#PWR0529" H 8200 1875 50  0001 C CNN
F 1 "GND" H 8205 1952 50  0000 C CNN
F 2 "" H 8200 2125 50  0001 C CNN
F 3 "" H 8200 2125 50  0001 C CNN
	1    8200 2125
	1    0    0    -1  
$EndComp
Wire Wire Line
	8200 2125 8200 2050
$Comp
L Mechanical:MountingHole_Pad H?
U 1 1
P 8200 2600
AR Path="/62F5643B/61422495" Ref="H?"  Part="1" 
AR Path="/63013830/61422495" Ref="H?"  Part="1" 
AR Path="/6301FD9D/61422495" Ref="H?"  Part="1" 
AR Path="/63166CC9/61422495" Ref="H14"  Part="1" 
F 0 "H14" H 8300 2649 50  0000 L CNN
F 1 "MountingHole_Pad" H 8300 2558 50  0000 L CNN
F 2 "mounting_hole:MountingHole_3.2mm_M3_ISO7380_Pad" H 8200 2600 50  0001 C CNN
F 3 "~" H 8200 2600 50  0001 C CNN
	1    8200 2600
	1    0    0    -1  
$EndComp
$Comp
L power:GND #PWR?
U 1 1
P 8200 2775
AR Path="/62F5643B/6142249B" Ref="#PWR?"  Part="1" 
AR Path="/63013830/6142249B" Ref="#PWR?"  Part="1" 
AR Path="/6301FD9D/6142249B" Ref="#PWR?"  Part="1" 
AR Path="/63166CC9/6142249B" Ref="#PWR0530"  Part="1" 
F 0 "#PWR0530" H 8200 2525 50  0001 C CNN
F 1 "GND" H 8205 2602 50  0000 C CNN
F 2 "" H 8200 2775 50  0001 C CNN
F 3 "" H 8200 2775 50  0001 C CNN
	1    8200 2775
	1    0    0    -1  
$EndComp
Wire Wire Line
	8200 2775 8200 2700
Wire Notes Line
	9025 3050 9025 1500
Wire Notes Line
	1750 3050 9025 3050
Wire Notes Line
	1750 1500 9025 1500
Text GLabel 2525 5350 0    50   Input ~ 0
ENC_ROW
Text GLabel 2525 6825 0    50   Input ~ 0
ENC_ROW
$EndSCHEMATC
